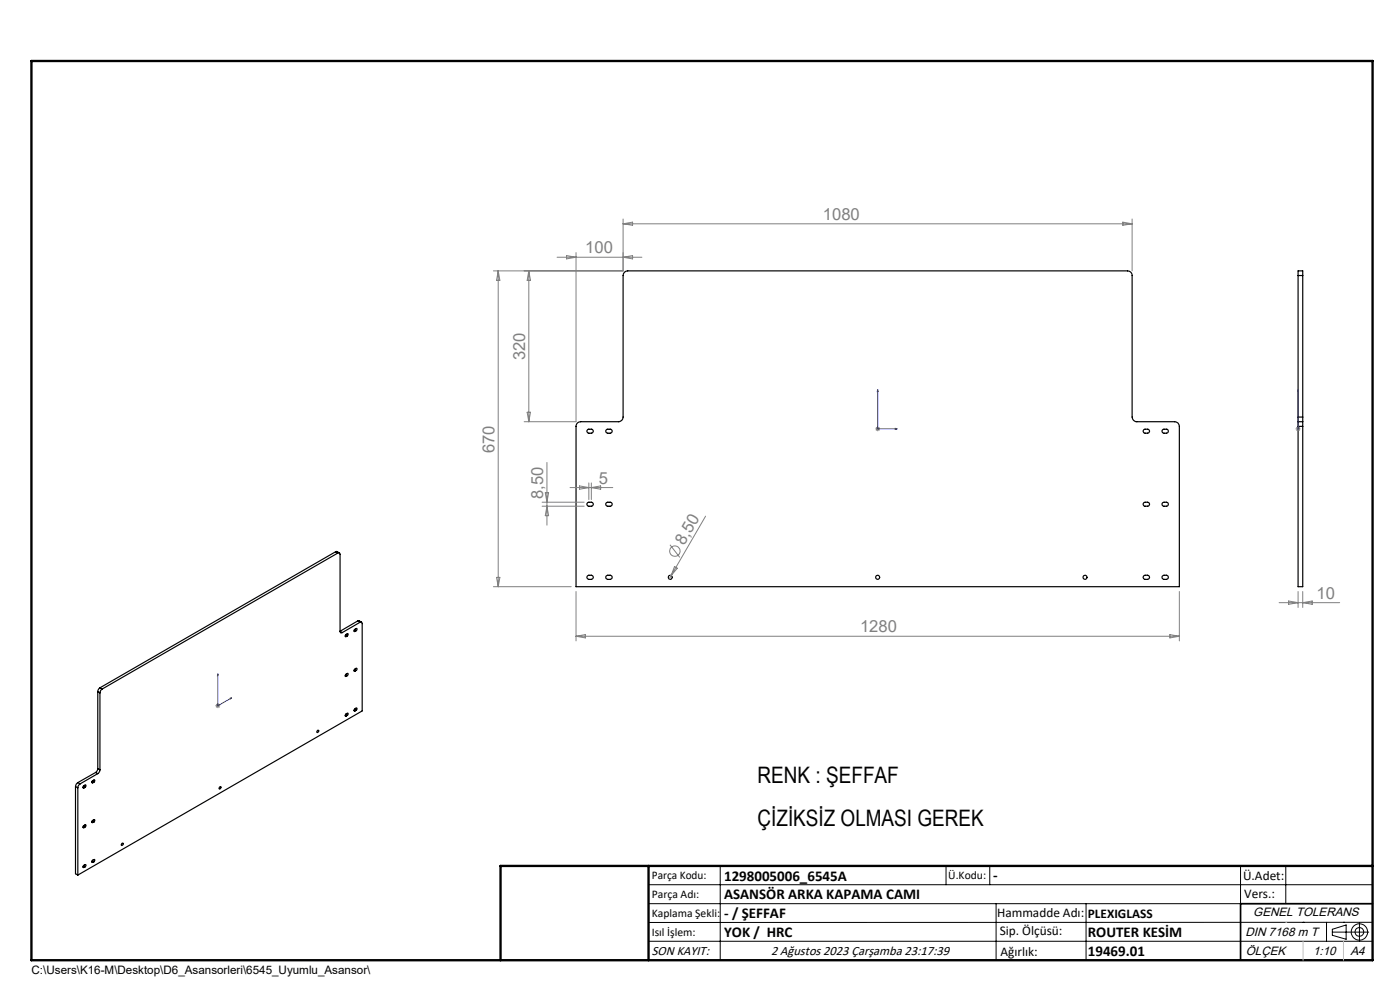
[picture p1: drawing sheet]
<svg xmlns="http://www.w3.org/2000/svg" width="297mm" height="210mm" viewBox="0 0 297 210" stroke-linecap="round" stroke-linejoin="round" font-family="sans-serif">
<g fill="none" stroke="#000" stroke-width=".25">
<path d="M132.5 57.7l.7-.2h106a.96 .96 0 0 1 1 .9v30.1a1.02 1.02 0 0 0 1 1h8a.96 .96 0 0 1 1 .9v34.1h-128v-34.1a.96 .96 0 0 1 1-.9h8a.96 .96 0 0 0 1-1v-30.1zM275.4 58.4v-.9h1v.9M275.4 58.4v30.1M275.4 58.4h1M276.4 58.4v30.1M124.7 91.1l.7-.1a.42 .42 0 0 1 .5 .5 .42 .42 0 0 1-.5 .4h-.5a.44 .44 0 0 1-.4-.3 .44 .44 0 0 1 .2-.5zM128.6 91.2l.2-.2h.6a.42 .42 0 0 1 .5 .5 .42 .42 0 0 1-.5 .4l-.7-.1-.2-.2zM242.7 91.1l.8-.1a.42 .42 0 0 1 .4 .5 .42 .42 0 0 1-.4 .4h-.6a.44 .44 0 0 1-.4-.3 .44 .44 0 0 1 .2-.5zM246.6 91.2l.2-.2h.6a.42 .42 0 0 1 .5 .5 .42 .42 0 0 1-.5 .4l-.7-.1-.2-.2zM275.4 89.5v.9M275.4 88.5v1M275.4 89.5h1"/>
<path d="M275.4 90.4v34.1h1v-34.1M275.4 90.4h1M275.4 88.5h1M276.4 89.5v.9M276.4 88.5v1M71.2 117h.2l.6 .3M71.2 117l.4 .3M71.2 117l-50 28.9M71.6 117.3a.3 .3 0 0 1 .4 0 .3 .3 0 0 1 .1 .3v16.3M71.6 117.3l-49.9 28.8M124.7 106.6l.7-.1a.42 .42 0 0 1 .5 .5 .42 .42 0 0 1-.5 .4h-.5a.43 .43 0 0 1-.4-.3 .43 .43 0 0 1 .2-.5zM128.7 106.6l.7-.1a.42 .42 0 0 1 .5 .5 .42 .42 0 0 1-.5 .4h-.5a.42 .42 0 0 1-.4-.3 .42 .42 0 0 1 .2-.5z"/>
<path d="M242.7 106.6l.8-.1a.42 .42 0 0 1 .4 .5 .42 .42 0 0 1-.4 .4h-.6a.43 .43 0 0 1-.4-.3 .43 .43 0 0 1 .2-.5zM246.6 106.7l.8-.2a.42 .42 0 0 1 .5 .5 .42 .42 0 0 1-.5 .4l-.7-.1-.2-.2zM72.1 133.9a.28 .28 0 0 0 .2 .3 .28 .28 0 0 0 .3 0M72.1 133.9l.5 .3M73.2 134.9l.2 .1M73.3 134.7l.4 .2M73.7 134.9l.1-.2v-.3l-.5 .3-.1 .3h.2M73.7 134.9l-.3 .1M75.1 133.8l.2 .1M75.2 133.6l.3 .2M75.5 133.8l.2-.3v-.2l-.5 .3-.1 .3h.2M75.5 133.8l-.2 .1"/>
<path d="M75.9 131.7h.3l.5 .3M75.9 131.7l.5 .3M75.9 131.7l-3.8 2.2M76.4 132a.28 .28 0 0 1 .3 0 .28 .28 0 0 1 .1 .3v18.5l-60.3 34.8M76.4 132l-3.8 2.2M124.7 122.1l.7-.1a.44 .44 0 0 1 .5 .5 .44 .44 0 0 1-.5 .4h-.5a.44 .44 0 0 1-.4-.3 .44 .44 0 0 1 .2-.5zM128.6 122.2l.8-.2a.44 .44 0 0 1 .5 .5 .44 .44 0 0 1-.5 .4l-.8-.2zM242.6 122.2l.3-.2h.6a.44 .44 0 0 1 .4 .5 .44 .44 0 0 1-.4 .4l-.8-.1-.2-.3zM246.6 122.2l.8-.2a.44 .44 0 0 1 .5 .5 .44 .44 0 0 1-.5 .4l-.8-.2zM20.7 146.7l.5 .3M20.7 146.7v16.3M21.2 145.9l-.4 .5-.1 .3"/>
<path d="M21.2 147v16.3M21.2 145.9l.5 .2M21.7 146.1l-.4 .4-.1 .5M67.4 154.9a.18 .18 0 0 1 .2 .1 .18 .18 0 0 1-.1 .2 .18 .18 0 0 1-.3 .2 .17 .17 0 0 1 .1-.3zM73.2 143.4l.2 .1M73.2 151.8l.2 .1M73.3 143.1l.4 .2M73.3 151.5l.4 .3M73.7 143.3l.1-.2v-.3l-.5 .3-.1 .3 .2 .1M73.7 151.8l.1-.1a.19 .19 0 0 0 .1-.3 .19 .19 0 0 0-.2-.1l-.4 .3-.1 .3h.2M73.7 143.3l-.3 .2M73.7 151.8l-.3 .1"/>
<path d="M75.1 142.3l.2 .1M75.1 150.7l.2 .1M75.2 142l.3 .2M75.2 150.5l.3 .2M75.5 142.2l.2-.2-.1-.3-.5 .4v.2l.2 .1M75.5 150.7l.2-.1a.19 .19 0 0 0 .1-.3 .19 .19 0 0 0-.3-.1l-.4 .4 .1 .2h.1M75.5 142.2l-.2 .2M75.5 150.7l-.2 .1M16 166.9l.5 .2M16 166.9v18.4l.5 .3M16.5 166l-.3 .4-.2 .5M16.5 167.1v18.5"/>
<path d="M16.5 166l.5 .3M17 166.3l-.4 .4-.1 .4M17.6 167l.2 .1M17.6 175.5l.2 .1M17.7 166.8l.3 .2M17.7 175.3l.3 .1M18 175.4l.2-.1a.19 .19 0 0 0 .1-.2 .19 .19 0 0 0-.3-.1l-.4 .4 .1 .2h.1M18 167l.2-.3v-.2l-.5 .3-.1 .3h.2M18 175.4l-.2 .2M18 167l-.2 .1M19.5 165.9l.2 .1M19.5 174.4l.2 .1"/>
<path d="M19.5 165.7l.4 .2M19.5 174.2l.4 .2M19.9 174.4l.1-.2a.19 .19 0 0 0 .1-.2 .19 .19 0 0 0-.2-.1l-.4 .3v.3h.2M19.9 165.9l.1-.1a.19 .19 0 0 0 .1-.2 .19 .19 0 0 0-.2-.2l-.4 .4v.2h.2M19.9 174.4l-.2 .1M19.9 165.9l-.2 .1M20.3 163.9l.4 .2M20.3 163.9l-3.8 2.1M20.7 163l-.4 .9M20.7 164.1l-3.7 2.2M20.7 163l.5 .3M21.2 163.3l-.1 .3-.4 .5"/>
<path d="M25.9 178.8a.22 .22 0 0 1 .2 .4 .22 .22 0 0 1-.4 0zM46.6 167l.1-.1a.2 .2 0 0 1 .2 .1 .2 .2 0 0 1-.2 .3h-.2zM17.6 183.9l.2 .1M17.7 183.7l.3 .2M18 183.9l.2-.1a.19 .19 0 0 0 .1-.3 .19 .19 0 0 0-.3-.1l-.4 .4 .1 .2h.1M18 183.9l-.2 .1M19.5 182.8l.2 .1M19.5 182.6l.4 .2M19.9 182.8l.2-.3-.1-.2-.4 .3a.19 .19 0 0 0-.1 .2 .19 .19 0 0 0 .2 .1M19.9 182.8l-.2 .1M106.2 203.7h185"/>
<circle cx="142.2" cy="122.5" r=".44"/>
<circle cx="186.2" cy="122.5" r=".43"/>
<circle cx="230.2" cy="122.5" r=".43"/>
</g>
<g fill="none" stroke="#808080" stroke-width=".21">
<path d="M105.7 57.5v67M105.7 57.5l.3 2h-.7zM112.2 57.5l.3 2h-.7zM112.2 57.5v32M118.2 54.6h18M120.2 54.2l2 .4-2 .3zM122.2 53.6v35.9h-11M132.2 46.5v11h-27.5M132.2 54.6l2-.4v.7zM132.2 47.5l2-.4v.7zM132.2 47.5h108M238.2 47.1l2 .4-2 .3z"/>
<path d="M240.2 46.5v11M111.8 87.4h.7l-.3 2.1zM116 98.1v13.3M185.7 91h1M185.8 90.6l.7 .7M186.2 90.4v1.1M186.5 90.6l-.7 .7M274.8 91h1.1M275 90.6l.7 .7M275.4 90.4v1.1M275.7 90.6l-.7 .7M115 106.5h8.9"/>
<path d="M115 107.4h8.9M115.7 104.5h.7l-.4 2zM116 107.4l.4 2h-.7zM120.9 103.4h9.1M122.9 103.1l2 .3-2 .4zM124.9 102.4v3.6M125.4 102.4v3.6M125.4 103.4l2-.3v.7zM142.1 115.6l2.1 2.6M149.7 109.5l-7.3 12.6M104.7 124.5h16.5M105.3 122.5h.7l-.3 2z"/>
<path d="M122.2 125.5v10.5M122.2 135h128M122.2 135l2-.4v.7zM142.4 122.1l-.4 .7M143.1 120.2l.6 .3-1.3 1.6zM248.2 134.6l2 .4-2 .3zM250.2 125.5v10.5M271.4 127.8h12.8M273.4 127.5l2 .3-2 .4zM275.4 125.5v3.4M276.4 125.5v3.4M276.4 127.8l2-.3v.7z"/>
<path d="M45.7 149.7h1M45.9 149.4l.7 .7M46.2 149.2v1M46.6 149.4l-.7 .7"/>
<circle cx="143.2" cy="116.9" r="1.11"/>
</g>
<g fill="none" stroke="#000" stroke-width=".21">
<path d="M137.6 187.7h153.6M137.6 191.7h153.6M137.6 199.7h153.6M152.8 183.7v20M200.7 183.7v4M210 183.7v4M211.3 191.7v12M230.4 191.7v12M263.2 183.7v20M272.8 183.7v8M276.4 195.6h.1M281.4 195.6v4.1"/>
<path d="M282.6 197.7h7.8M282.6 197.1l3-.9v3l-3-.8zM285 195.6h.1M288.4 195.8v3.8M291.2 195.6l-153.6 .1"/>
<circle cx="288.4" cy="197.7" r="1.74"/>
<circle cx="288.4" cy="197.7" r=".93"/>
</g>
<path d="M186.2 82.6l.1 .5h-.2zM186.2 82.6v8.4h4.2M189.9 90.9l.5 .1-.5 .1zM275.4 90.9v.2zM275.4 82.6v.5v-.5M275.4 91h.1M275.4 82.6v8.4M46.2 142.9v6.8l2.9-1.7M46.2 142.9l.1 .3-.2 .1zM48.9 148.1l.2-.1-.2 .3z" fill="none" stroke="#00f" stroke-width=".21"/>
<path d="M291.2 191.7h-28v12" fill="none" stroke="#000" stroke-width=".35"/>
<path d="M6.7 12.9h284.5v190.8h-284.5zM137.6 183.7v20M291.2 183.7h-185v20" fill="none" stroke="#000" stroke-width=".5"/>
<path d="M272.8 195.6h.1M276.4 199.7v4M285 199.7v4" fill="none" stroke="#c0c0c0" stroke-width=".21"/>
<g fill="#00f">
<path d="M189.9 90.9l.5 .1-.5 .1zM186.2 82.6l.1 .5h-.2z"/>
<path d="M48.9 148.1l.2-.1-.2 .3zM46.2 142.9l.1 .3-.2 .1z"/>
<path d="M275.4 90.9v.2zM275.4 82.6v.5z"/>
</g>
<g font-size="4.8">
<text x="160.7" y="166.1">RENK : ŞEFFAF</text>
<text x="160.7" y="175.1">ÇİZİKSİZ OLMASI GEREK</text>
</g>
<g font-size="3.5" fill="#808080">
<text x="174.6" y="46.6">1080</text>
<text x="124.2" y="53.8">100</text>
<text x="111.4" y="76.4" transform="rotate(-90 111.4 76.4)">320</text>
<text x="104.9" y="96.1" transform="rotate(-90 104.9 96.1)">670</text>
<text x="115.2" y="105.9" transform="rotate(-90 115.2 105.9)">8,50</text>
<text x="127.1" y="102.6">5</text>
<text x="145.1" y="115.9" transform="rotate(-60 145.1 115.9)">8,50</text>
<text x="279.3" y="127">10</text>
<text x="182.5" y="134.2">1280</text>
</g>
<g font-size="3.2">
<text x="153.6" y="186.8">1298005006_6545A</text>
<text x="153.6" y="190.8">ASANSÖR ARKA KAPAMA CAMI</text>
<text x="210.7" y="186.6">-</text>
<text x="153.6" y="194.8">- / ŞEFFAF</text>
<text x="153.6" y="198.8">YOK / HRC</text>
<text x="230.8" y="198.7">ROUTER KESİM</text>
<text x="230.8" y="202.8">19469.01</text>
</g>
<g font-size="2.8">
<text x="263.7" y="186.7">Ü.Adet:</text>
<text x="263.9" y="190.5">Vers.:</text>
<text x="211.5" y="194.5">Hammadde Adı:</text>
<text x="230.8" y="194.7">PLEXIGLASS</text>
<text x="138.3" y="202.6">SON KAYIT:</text>
<text x="163.6" y="202.6">2 Ağustos 2023 Çarşamba 23:17:39</text>
<text x="212.1" y="198.4">Sip. Ölçüsü:</text>
<text x="212.2" y="202.7">Ağırlık:</text>
</g>
<g font-size="2.6">
<text x="265.9" y="194.4">GENEL TOLERANS</text>
<text x="264.2" y="198.5">DIN 7168 m T</text>
<text x="264.3" y="202.6">ÖLÇEK</text>
<text x="278.5" y="202.6">1:10</text>
<text x="286.5" y="202.6">A4</text>
</g>
<g font-size="2.5">
<text x="138.3" y="186.4">Parça Kodu:</text>
<text x="138.3" y="190.5">Parça Adı:</text>
<text x="201.2" y="186.5">Ü.Kodu:</text>
<text x="138.3" y="194.5">Kaplama Şekli:</text>
<text x="138.3" y="198.6">Isıl İşlem:</text>
<text x="6.7" y="206.7">C:\Users\K16-M\Desktop\D6_Asansorleri\6545_Uyumlu_Asansor\</text>
</g>
</svg>
